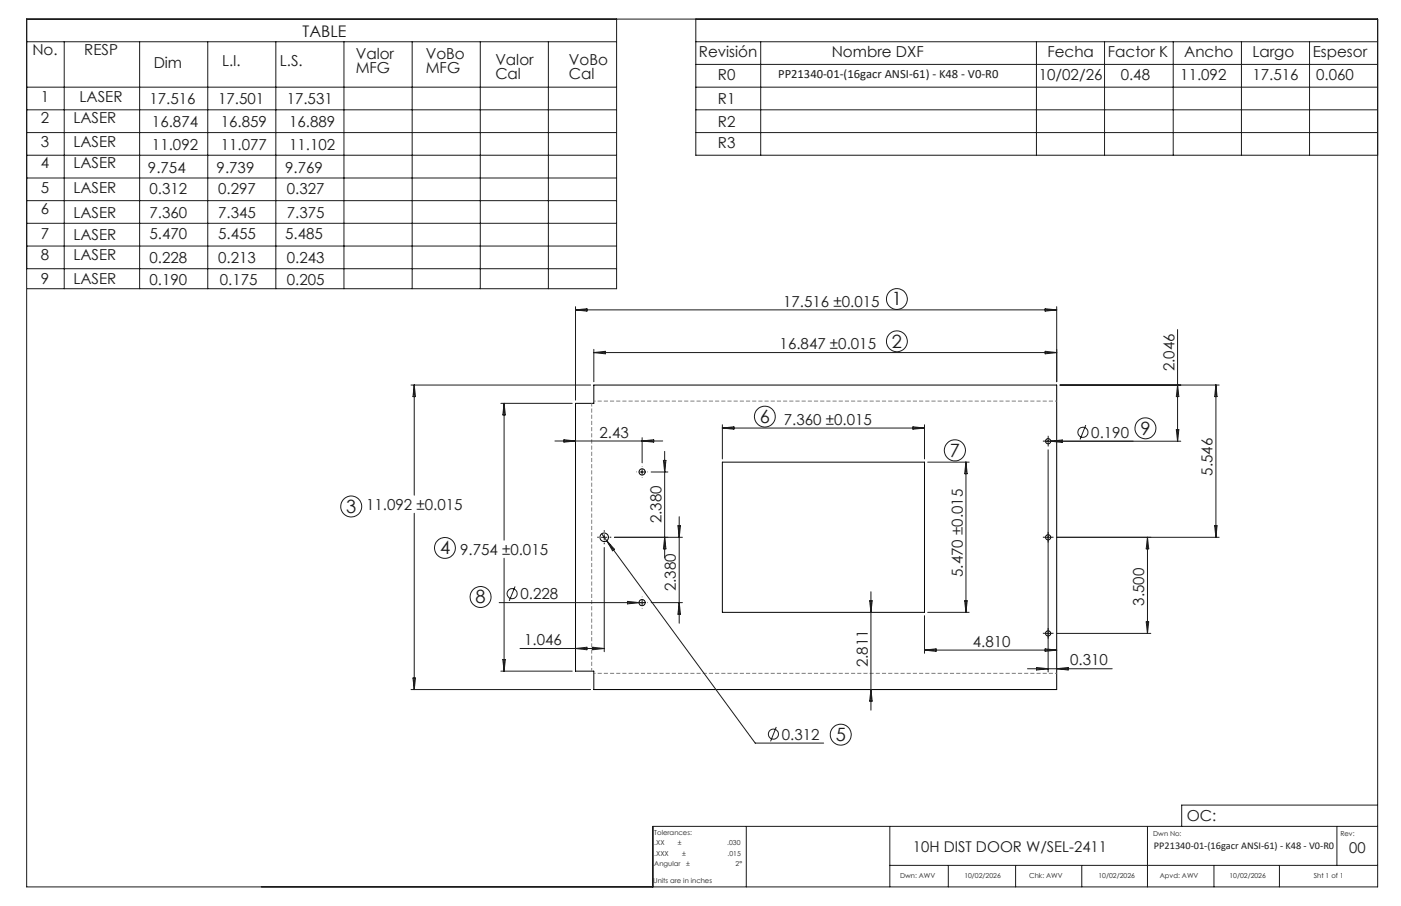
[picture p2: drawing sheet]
<svg xmlns="http://www.w3.org/2000/svg" width="432mm" height="279mm" viewBox="0 0 432 279" stroke-linecap="round" stroke-linejoin="round" font-family="sans-serif">
<g fill="none" stroke="#000" stroke-width=".31">
<path d="M177.4 124.4h5.6v-5.7h142.7v94h-142.7v-5.7h-5.6zM222.6 142.5h62.3v46.3h-62.3z"/>
<circle cx="323" cy="136.1" r=".81"/>
<circle cx="197.9" cy="145.5" r=".97"/>
<circle cx="186.2" cy="165.7" r="1.32"/>
<circle cx="323" cy="165.7" r=".81"/>
<circle cx="197.9" cy="185.9" r=".97"/>
<circle cx="323" cy="195.3" r=".81"/>
</g>
<g fill="none" stroke="#191924" stroke-width=".31">
<path d="M8.2 5.9h416.4v267.6h-416.4zM8.2 12.9h181.8M19.8 12.9v76.1M43 12.9v76.1M64 12.9v76.1M85 12.9v76.1M106 12.9v76.1M127 12.9v76.1M148 12.9v76.1M169 12.9v76.1M190 5.9v83.1h-181.6M214.5 12.9h210.1"/>
<path d="M214.5 5.9v42h210.1M214.5 19.9h210.1M234.5 12.9v35M319.4 12.9v35M340.4 12.9v35M361.6 12.9v35M382.6 12.9v35M403.6 12.9v35M8.2 26.9h181.8M8.2 33.9h181.8M214.5 26.9h210.1M214.5 33.9h210.1"/>
<path d="M8.2 40.9h181.8M8.2 47.9h181.8M8.2 54.9h181.8M214.5 40.9h210.1M8.2 61.9h181.8M8.2 68.9h181.8M8.2 75.9h181.8M8.2 82.9h181.8M177.4 94.6v28.8M177.4 95.6h148.3M177.4 95.6l3.5-.4v.8zM322.1 95.2l3.6 .4-3.6 .4z"/>
<path d="M325.7 94.6v23.1M126.7 118.7h55.3M127.7 118.7v34M127.7 118.7l.4 3.6h-.8zM183 107.7v10M183 108.7h142.7M183 108.7l3.6-.4v.8zM322.1 108.3l3.6 .4-3.6 .4zM326.7 118.7h49M362.9 118.7l.4 3.6h-.8zM362.9 101.6v34.5M374.8 118.7l.3 3.6h-.7z"/>
<path d="M374.8 118.7v47M154.4 124.4h22M155.4 124.4v42.2M155.4 124.4l.4 3.6h-.8zM171 136h33.3M173.8 135.6l3.6 .4-3.6 .3zM197.9 135v7.7M197.9 136l3.6-.4v.7zM204.9 139.2v32.8M222.6 131v10.5M222.6 132h62.3M222.6 132l3.6-.4v.8z"/>
<path d="M281.4 131.6l3.5 .4-3.5 .4zM284.9 131v10.5M322.2 136.1h41.7M323 135.2v1.7M323 138.7v68.5M323.8 136.1l3.6-.4v.8zM334.6 131.1l-1.7 4.4M362.5 132.5h.8l-.4 3.6zM127.7 158.3v54.4M197.1 145.6h1.7M197.9 144.7v1.7M200.7 145.6h5.1"/>
<path d="M204.5 142h.7l-.3 3.6zM209.3 159.3v32.9M285.9 142.5h12.8M297.7 142.5v46.3M297.7 142.5l.4 3.6h-.8zM155.4 172.2v34.8M185.4 165.7h1.6M185.5 164.6l1.5 2.2M186.2 164.9v1.6M186.2 168.8v32.2M187 166.8l45.8 62.4h21.1M187 166.8l2.4 2.6-.6 .5z"/>
<path d="M189.4 165.7h20.9M204.9 165.7l.3 3.6h-.7zM209 162.1h.7l-.4 3.6zM322.2 165.7h1.7M325.7 165.7h50M353.7 165.7l.3 3.6h-.7zM353.7 165.7v29.6M374.4 162.1h.7l-.3 3.6zM153.8 185.8h45.1M158.7 180.9l-1.7 4.4M160.3 200h25.9M177.4 200l3.5-.4v.8z"/>
<path d="M182.7 199.6l3.5 .4-3.5 .4zM193.4 185.5l3.6 .3-3.6 .4zM197.9 185v1.7M200.7 185.8h9.6M209.3 185.8l.4 3.6h-.7zM268 185.3h.8l-.4 3.5zM268.4 182.5v36.5M284.9 189.9v11.6M285.9 188.8h12.8M297.3 185.3h.8l-.4 3.5zM322.2 195.3h1.7M325.7 195.3h29"/>
<path d="M353.3 191.8h.7l-.3 3.5zM126.7 212.7h55.3M127.3 209.1h.8l-.4 3.6zM154.4 207h22M155 203.4h.8l-.4 3.6zM268.4 212.7l.4 3.5h-.8zM284.9 200.5h40.8M284.9 200.5l3.6-.4v.8zM316.7 206.2h26.1M319.5 205.8l3.5 .4-3.5 .4zM322.1 200.1l3.6 .4-3.6 .4zM325.7 206.2l3.5-.4v.8z"/>
<path d="M239.3 224.2l-1.8 4.4M230 254.8v18.7M274.2 254.8v18.7M353.7 254.8v18.7M412 254.8v12.1M424.6 254.8h-223.4v18.7M424.6 248.3h-60.4v6.5M274.2 266.9h150.4M292.3 266.9v6.6M313 266.9v6.6M333.4 266.9v6.6M374.2 266.9v6.6"/>
<path d="M394.3 266.9v6.6"/>
<circle cx="276.4" cy="92.2" r="3.2"/>
<circle cx="276.4" cy="105.2" r="3.2"/>
<circle cx="235.7" cy="128.5" r="3.2"/>
<circle cx="294.3" cy="138.9" r="3.3"/>
<circle cx="333.8" cy="133.3" r="1.56"/>
<circle cx="353" cy="132.1" r="3.2"/>
<circle cx="108.3" cy="156.2" r="3.2"/>
<circle cx="137.1" cy="169" r="3.2"/>
<circle cx="148.1" cy="184.1" r="3.2"/>
<circle cx="157.8" cy="183.1" r="1.55"/>
<circle cx="238.4" cy="226.4" r="1.55"/>
<circle cx="259.1" cy="226.6" r="3.2"/>
</g>
<g fill="none" stroke="#191924" stroke-width=".31" stroke-dasharray="15.2 1.3 1.3 1.3" stroke-linecap="butt">
<path d="M322.2 136h-.8M323.1 135.2v-.8M323.1 136.9v.8M323.9 136h.8M196.3 145.5h-.2M197.9 143.9v-.2M197.9 147.2v.1M199.6 145.5h.1M184.6 165.7h-.5M186.2 164v-.5M186.2 167.3v.5M187.9 165.7h.5"/>
<path d="M322.2 165.7h-.8M323.1 164.8v-.8M323.1 166.5v.8M323.9 165.7h.8M196.3 185.8h-.2M197.9 184.2v-.2M197.9 187.5v.1M199.6 185.8h.1M322.2 195.3h-.8M323.1 194.5v-.8M323.1 196.1v.8M323.9 195.3h.8"/>
</g>
<path d="M183 123.7h142.7M325.7 207.7h-142.7" fill="none" stroke="#808080" stroke-width=".31" stroke-dasharray="1.3 .6" stroke-dashoffset=".8" stroke-linecap="butt"/>
<path d="M182.4 207v-82.6" fill="none" stroke="#808080" stroke-width=".31" stroke-dasharray="1.3 .6" stroke-dashoffset=".3" stroke-linecap="butt"/>
<g font-size="5.6" fill="#191924">
<text x="274.9" y="94.2">1</text>
<text x="274.9" y="107.2">2</text>
<text x="234.2" y="130.4">6</text>
<text x="351.5" y="134.1">9</text>
<text x="292.8" y="140.9">7</text>
<text x="106.7" y="158.1">3</text>
<text x="135.6" y="170.9">4</text>
<text x="146.6" y="186.1">8</text>
<text x="257.6" y="228.6">5</text>
</g>
<text font-size="4.9" fill="#191924" x="93.3" y="11.4">TABLE</text>
<g font-size="4.7" fill="#191924">
<text x="10" y="17">No.</text>
<text x="26" y="17">RESP</text>
<text x="215.4" y="17.6">Revisión</text>
<text x="256.3" y="17.6">Nombre DXF</text>
<text x="322.8" y="17.5">Fecha</text>
<text x="341.5" y="17.5">Factor K</text>
<text x="365" y="17.5">Ancho</text>
<text x="386" y="17.5">Largo</text>
<text x="404.6" y="17.5">Espesor</text>
<text x="47.4" y="20.9">Dim</text>
<text x="68.4" y="20.4">L.I.</text>
<text x="86.3" y="20.4">L.S.</text>
<text x="109.6" y="18.1">Valor</text>
<text x="109.6" y="22.6">MFG</text>
<text x="131.2" y="18.1">VoBo</text>
<text x="131.2" y="22.6">MFG</text>
<text x="152.7" y="20">Valor</text>
<text x="175.3" y="20">VoBo</text>
<text x="152.7" y="24.5">Cal</text>
<text x="175.3" y="24.5">Cal</text>
<text x="221.3" y="24.6">R0</text>
<text x="320.2" y="24.7">10/02/26</text>
<text x="345.4" y="24.7">0.48</text>
<text x="363.8" y="24.7">11.092</text>
<text x="386" y="24.7">17.516</text>
<text x="405.7" y="24.7">0.060</text>
<text x="12.6" y="31.3">1</text>
<text x="24.5" y="31.3">LASER</text>
<text x="46.1" y="32.2">17.516</text>
<text x="67.2" y="32.2">17.501</text>
<text x="88.4" y="32.2">17.531</text>
<text x="221.3" y="32.1">R1</text>
<text x="12.6" y="38">2</text>
<text x="22.6" y="38">LASER</text>
<text x="46.8" y="39.3">16.874</text>
<text x="68" y="39.3">16.859</text>
<text x="89.1" y="39.3">16.889</text>
<text x="221.3" y="39.1">R2</text>
<text x="12.6" y="45.4">3</text>
<text x="22.6" y="45.4">LASER</text>
<text x="46.8" y="46.3">11.092</text>
<text x="68" y="46.3">11.077</text>
<text x="89.1" y="46.3">11.102</text>
<text x="221.3" y="45.8">R3</text>
<text x="12.6" y="51.9">4</text>
<text x="22.6" y="51.9">LASER</text>
<text x="45.6" y="53.3">9.754</text>
<text x="66.8" y="53.3">9.739</text>
<text x="87.9" y="53.3">9.769</text>
<text x="12.6" y="59.5">5</text>
<text x="22.6" y="59.5">LASER</text>
<text x="46.1" y="59.8">0.312</text>
<text x="67.3" y="59.8">0.297</text>
<text x="88.4" y="59.8">0.327</text>
<text x="12.6" y="66.1">6</text>
<text x="22.6" y="67.1">LASER</text>
<text x="46.1" y="67.3">7.360</text>
<text x="67.3" y="67.3">7.345</text>
<text x="88.4" y="67.3">7.375</text>
<text x="12.6" y="73.6">7</text>
<text x="22.6" y="74.1">LASER</text>
<text x="46.1" y="73.8">5.470</text>
<text x="67.3" y="73.8">5.455</text>
<text x="87.9" y="73.8">5.485</text>
<text x="12.6" y="80.3">8</text>
<text x="22.6" y="80.3">LASER</text>
<text x="46.1" y="81.2">0.228</text>
<text x="67.3" y="81.2">0.213</text>
<text x="88.4" y="81.2">0.243</text>
<text x="12.6" y="87.7">9</text>
<text x="22.6" y="87.7">LASER</text>
<text x="46.1" y="88">0.190</text>
<text x="67.7" y="88">0.175</text>
<text x="88.4" y="88">0.205</text>
<text x="241.4" y="94.5">17.516 ±0.015</text>
<text x="240.3" y="107.7">16.847 ±0.015</text>
<text x="361.9" y="114.5" transform="rotate(-90 361.9 114.5)">2.046</text>
<text x="241.6" y="131">7.360 ±0.015</text>
<text x="184.8" y="135">2.43</text>
<text x="336.3" y="135">0.190</text>
<text x="373.7" y="146.7" transform="rotate(-90 373.7 146.7)">5.546</text>
<text x="112.8" y="157.3">11.092 ±0.015</text>
<text x="203.9" y="161.3" transform="rotate(-90 203.9 161.3)">2.380</text>
<text x="141.8" y="171.1">9.754 ±0.015</text>
<text x="296.7" y="178" transform="rotate(-90 296.7 178)">5.470 ±0.015</text>
<text x="160.4" y="184.8">0.228</text>
<text x="208.3" y="182.4" transform="rotate(-90 208.3 182.4)">2.380</text>
<text x="352.7" y="186.8" transform="rotate(-90 352.7 186.8)">3.500</text>
<text x="161.6" y="199">1.046</text>
<text x="299.8" y="199.5">4.810</text>
<text x="267.4" y="205.8" transform="rotate(-90 267.4 205.8)">2.811</text>
<text x="329.9" y="205.2">0.310</text>
<text x="241" y="228.1">0.312</text>
<text x="365.8" y="253.1">OC:</text>
</g>
<g font-size="4.6" fill="#191924">
<text x="281.4" y="262.7">10H DIST DOOR W/SEL-2411</text>
<text x="415.9" y="263">00</text>
</g>
<text font-size="3.9" fill="#191924" x="239.9" y="24">PP21340-01-(16gacr ANSI-61) - K48 - V0-R0</text>
<text font-size="3.2" fill="#191924" x="355.7" y="261.8">PP21340-01-(16gacr ANSI-61) - K48 - V0-R0</text>
<g font-size="2.1" fill="#191924">
<text x="201.7" y="257.6">Tolerances:</text>
<text x="355.4" y="257.8">Dwn No:</text>
<text x="413.1" y="257.8">Rev:</text>
<text x="201.7" y="260.7">.XX</text>
<text x="201.7" y="263.9">.XXX</text>
<text x="208.9" y="260.7">±</text>
<text x="210.2" y="263.9">±</text>
<text x="224.1" y="260.7">.030</text>
<text x="224.3" y="263.9">.015</text>
<text x="201.7" y="267">Angular</text>
<text x="211.5" y="267">±</text>
<text x="226.7" y="267">2°</text>
<text x="201.3" y="272.3">Units are in inches</text>
<text x="277.4" y="270.7">Dwn: AWV</text>
<text x="297.2" y="270.7">10/02/2026</text>
<text x="317.2" y="270.7">Chk: AWV</text>
<text x="338.6" y="270.7">10/02/2026</text>
<text x="357.5" y="270.7">Apvd: AWV</text>
<text x="378.9" y="270.7">10/02/2026</text>
<text x="404.9" y="270.7">Sht 1 of 1</text>
</g>
</svg>
